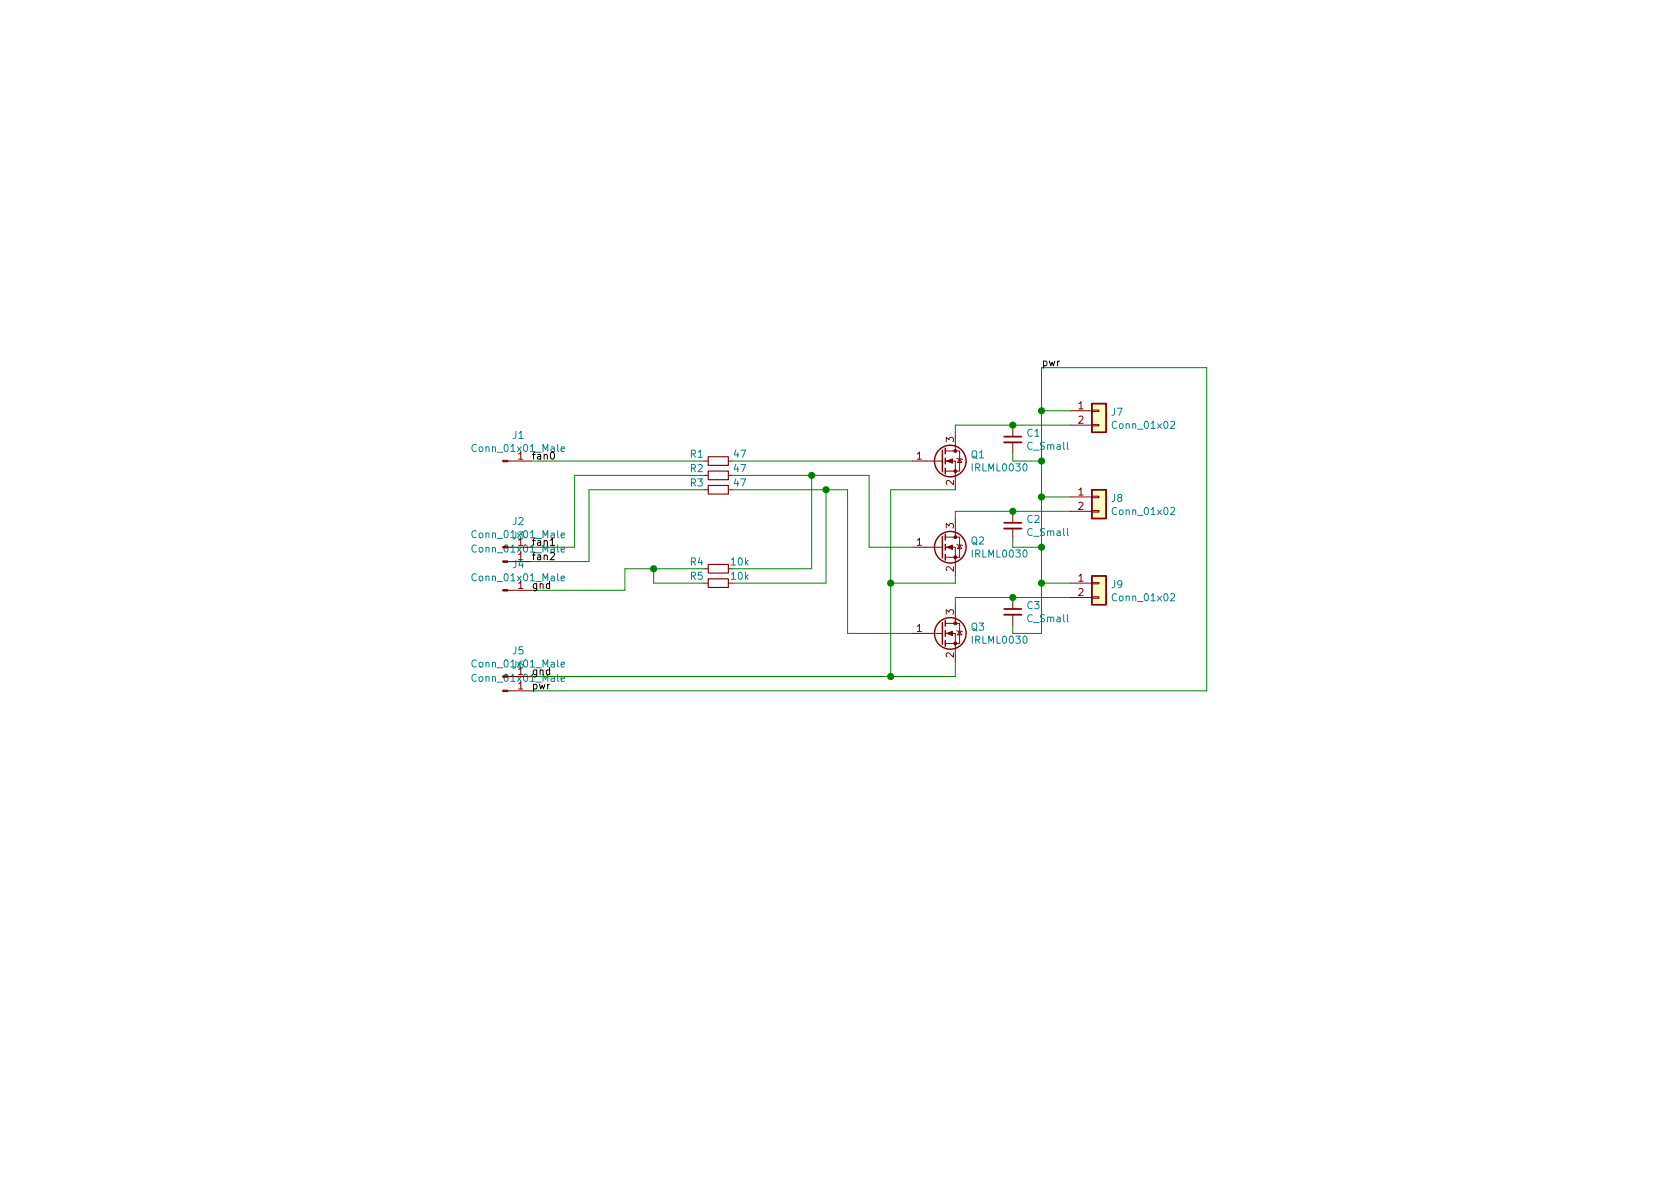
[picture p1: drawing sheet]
EESchema Schematic File Version 4
EELAYER 30 0
EELAYER END
$Descr A4 11693 8268
encoding utf-8
Sheet 1 1
Title ""
Date ""
Rev ""
Comp ""
Comment1 ""
Comment2 ""
Comment3 ""
Comment4 ""
$EndDescr
Text Label 1850 1600 0    50   ~ 0
fan0
Text Label 1850 2200 0    50   ~ 0
fan1
Text Label 1850 2300 0    50   ~ 0
fan2
Text Label 1850 2500 0    50   ~ 0
gnd
Text Label 1850 3100 0    50   ~ 0
gnd
Wire Wire Line
	3800 2350 3800 1700
Wire Wire Line
	3900 2450 3900 1800
Wire Wire Line
	2150 2200 2150 1700
Wire Wire Line
	1850 2200 2150 2200
Wire Wire Line
	1850 2300 2250 2300
Wire Wire Line
	2250 2300 2250 1800
Wire Wire Line
	1850 2500 2500 2500
Wire Wire Line
	2700 2450 2700 2350
Wire Wire Line
	4500 2200 4200 2200
Wire Wire Line
	4200 2200 4200 1700
Wire Wire Line
	4200 1700 3800 1700
Connection ~ 3800 1700
Wire Wire Line
	4500 2800 4050 2800
Wire Wire Line
	4050 2800 4050 1800
Wire Wire Line
	4050 1800 3900 1800
Connection ~ 3900 1800
Wire Wire Line
	4800 1800 4350 1800
Wire Wire Line
	4350 3100 1850 3100
Wire Wire Line
	4800 3000 4800 3100
Wire Wire Line
	4800 3100 4350 3100
Connection ~ 4350 3100
Wire Wire Line
	4800 2400 4800 2450
Wire Wire Line
	4800 2450 4350 2450
Connection ~ 4350 2450
Wire Wire Line
	4350 2450 4350 3100
Wire Wire Line
	4350 1800 4350 2450
Wire Wire Line
	4800 2000 4800 1950
Wire Wire Line
	4800 1350 4800 1400
Wire Wire Line
	4800 2550 4800 2600
Wire Wire Line
	5600 2450 5400 2450
Wire Wire Line
	5400 950  5400 1250
Wire Wire Line
	5600 1250 5400 1250
Connection ~ 5400 1250
Wire Wire Line
	5400 1250 5400 1600
Wire Wire Line
	5600 1850 5400 1850
Connection ~ 5400 1850
Wire Wire Line
	5400 1850 5400 2200
Text Label 1850 3200 0    50   ~ 0
pwr
Text Label 5400 950  0    50   ~ 0
pwr
$Comp
L Device:R_Small R1
U 1 1
P 3150 1600
F 0 "R1" V 3100 1450 50  0000 C CNN
F 1 "47" V 3100 1750 50  0000 C CNN
F 2 "Resistor_SMD:R_0603_1608Metric" H 3150 1600 50  0001 C CNN
F 3 "~" H 3150 1600 50  0001 C CNN
F 4 "0603 smd res" H 3150 1600 50  0001 C CNN "Comment"
	1    3150 1600
	0    1    1    0   
$EndComp
$Comp
L Device:R_Small R2
U 1 1
P 3150 1700
F 0 "R2" V 3100 1550 50  0000 C CNN
F 1 "47" V 3100 1850 50  0000 C CNN
F 2 "Resistor_SMD:R_0603_1608Metric" H 3150 1700 50  0001 C CNN
F 3 "~" H 3150 1700 50  0001 C CNN
F 4 "0603 smd res" H 3150 1700 50  0001 C CNN "Comment"
	1    3150 1700
	0    1    1    0   
$EndComp
$Comp
L Device:R_Small R3
U 1 1
P 3150 1800
F 0 "R3" V 3100 1650 50  0000 C CNN
F 1 "47" V 3100 1950 50  0000 C CNN
F 2 "Resistor_SMD:R_0603_1608Metric" H 3150 1800 50  0001 C CNN
F 3 "~" H 3150 1800 50  0001 C CNN
F 4 "0603 smd res" H 3150 1800 50  0001 C CNN "Comment"
	1    3150 1800
	0    1    1    0   
$EndComp
$Comp
L Device:R_Small R4
U 1 1
P 3150 2350
F 0 "R4" V 3100 2200 50  0000 C CNN
F 1 "10k" V 3100 2500 50  0000 C CNN
F 2 "Resistor_SMD:R_0603_1608Metric" H 3150 2350 50  0001 C CNN
F 3 "~" H 3150 2350 50  0001 C CNN
F 4 "0603 smd res" H 3150 2350 50  0001 C CNN "Comment"
	1    3150 2350
	0    1    1    0   
$EndComp
$Comp
L Device:R_Small R5
U 1 1
P 3150 2450
F 0 "R5" V 3100 2300 50  0000 C CNN
F 1 "10k" V 3100 2600 50  0000 C CNN
F 2 "Resistor_SMD:R_0603_1608Metric" H 3150 2450 50  0001 C CNN
F 3 "~" H 3150 2450 50  0001 C CNN
F 4 "0603 smd res" H 3150 2450 50  0001 C CNN "Comment"
	1    3150 2450
	0    1    1    0   
$EndComp
Wire Wire Line
	1850 1600 3050 1600
Wire Wire Line
	2150 1700 3050 1700
Wire Wire Line
	2250 1800 3050 1800
Wire Wire Line
	3250 1700 3800 1700
Wire Wire Line
	3250 1800 3900 1800
Wire Wire Line
	2700 2350 3050 2350
Wire Wire Line
	2700 2450 3050 2450
Wire Wire Line
	3250 2350 3800 2350
Wire Wire Line
	3250 2450 3900 2450
$Comp
L Transistor_FET:IRLML0030 Q1
U 1 1
P 4700 1600
F 0 "Q1" H 4904 1646 50  0000 L CNN
F 1 "IRLML0030" H 4904 1555 50  0000 L CNN
F 2 "Package_TO_SOT_SMD:SOT-23" H 4900 1525 50  0001 L CIN
F 3 "https://www.infineon.com/dgdl/irlml0030pbf.pdf?fileId=5546d462533600a401535664773825df" H 4700 1600 50  0001 L CNN
	1    4700 1600
	1    0    0    -1  
$EndComp
$Comp
L Transistor_FET:IRLML0030 Q2
U 1 1
P 4700 2200
F 0 "Q2" H 4904 2246 50  0000 L CNN
F 1 "IRLML0030" H 4904 2155 50  0000 L CNN
F 2 "Package_TO_SOT_SMD:SOT-23" H 4900 2125 50  0001 L CIN
F 3 "https://www.infineon.com/dgdl/irlml0030pbf.pdf?fileId=5546d462533600a401535664773825df" H 4700 2200 50  0001 L CNN
	1    4700 2200
	1    0    0    -1  
$EndComp
$Comp
L Transistor_FET:IRLML0030 Q3
U 1 1
P 4700 2800
F 0 "Q3" H 4904 2846 50  0000 L CNN
F 1 "IRLML0030" H 4904 2755 50  0000 L CNN
F 2 "Package_TO_SOT_SMD:SOT-23" H 4900 2725 50  0001 L CIN
F 3 "https://www.infineon.com/dgdl/irlml0030pbf.pdf?fileId=5546d462533600a401535664773825df" H 4700 2800 50  0001 L CNN
	1    4700 2800
	1    0    0    -1  
$EndComp
$Comp
L Connector_Generic:Conn_01x02 J7
U 1 1
P 5800 1250
F 0 "J7" H 5880 1242 50  0000 L CNN
F 1 "Conn_01x02" H 5880 1151 50  0000 L CNN
F 2 "Connector_JST:JST_XH_B2B-XH-A_1x02_P2.50mm_Vertical" H 5800 1250 50  0001 C CNN
F 3 "~" H 5800 1250 50  0001 C CNN
	1    5800 1250
	1    0    0    -1  
$EndComp
$Comp
L Connector_Generic:Conn_01x02 J8
U 1 1
P 5800 1850
F 0 "J8" H 5880 1842 50  0000 L CNN
F 1 "Conn_01x02" H 5880 1751 50  0000 L CNN
F 2 "Connector_JST:JST_XH_B2B-XH-A_1x02_P2.50mm_Vertical" H 5800 1850 50  0001 C CNN
F 3 "~" H 5800 1850 50  0001 C CNN
	1    5800 1850
	1    0    0    -1  
$EndComp
$Comp
L Connector_Generic:Conn_01x02 J9
U 1 1
P 5800 2450
F 0 "J9" H 5880 2442 50  0000 L CNN
F 1 "Conn_01x02" H 5880 2351 50  0000 L CNN
F 2 "Connector_JST:JST_XH_B2B-XH-A_1x02_P2.50mm_Vertical" H 5800 2450 50  0001 C CNN
F 3 "~" H 5800 2450 50  0001 C CNN
	1    5800 2450
	1    0    0    -1  
$EndComp
$Comp
L Connector:Conn_01x01_Male J1
U 1 1
P 1650 1600
F 0 "J1" H 1758 1781 50  0000 C CNN
F 1 "Conn_01x01_Male" H 1758 1690 50  0000 C CNN
F 2 "Connector_PinHeader_2.54mm:PinHeader_1x01_P2.54mm_Vertical" H 1650 1600 50  0001 C CNN
F 3 "~" H 1650 1600 50  0001 C CNN
	1    1650 1600
	1    0    0    -1  
$EndComp
$Comp
L Connector:Conn_01x01_Male J2
U 1 1
P 1650 2200
F 0 "J2" H 1758 2381 50  0000 C CNN
F 1 "Conn_01x01_Male" H 1758 2290 50  0000 C CNN
F 2 "Connector_PinHeader_2.54mm:PinHeader_1x01_P2.54mm_Vertical" H 1650 2200 50  0001 C CNN
F 3 "~" H 1650 2200 50  0001 C CNN
	1    1650 2200
	1    0    0    -1  
$EndComp
$Comp
L Connector:Conn_01x01_Male J3
U 1 1
P 1650 2300
F 0 "J3" H 1758 2481 50  0000 C CNN
F 1 "Conn_01x01_Male" H 1758 2390 50  0000 C CNN
F 2 "Connector_PinHeader_2.54mm:PinHeader_1x01_P2.54mm_Vertical" H 1650 2300 50  0001 C CNN
F 3 "~" H 1650 2300 50  0001 C CNN
	1    1650 2300
	1    0    0    -1  
$EndComp
$Comp
L Connector:Conn_01x01_Male J4
U 1 1
P 1650 2500
F 0 "J4" H 1758 2681 50  0000 C CNN
F 1 "Conn_01x01_Male" H 1758 2590 50  0000 C CNN
F 2 "Connector_PinHeader_2.54mm:PinHeader_1x01_P2.54mm_Vertical" H 1650 2500 50  0001 C CNN
F 3 "~" H 1650 2500 50  0001 C CNN
	1    1650 2500
	1    0    0    -1  
$EndComp
$Comp
L Connector:Conn_01x01_Male J6
U 1 1
P 1650 3200
F 0 "J6" H 1758 3381 50  0000 C CNN
F 1 "Conn_01x01_Male" H 1758 3290 50  0000 C CNN
F 2 "Connector_PinHeader_2.54mm:PinHeader_1x01_P2.54mm_Vertical" H 1650 3200 50  0001 C CNN
F 3 "~" H 1650 3200 50  0001 C CNN
	1    1650 3200
	1    0    0    -1  
$EndComp
$Comp
L Connector:Conn_01x01_Male J5
U 1 1
P 1650 3100
F 0 "J5" H 1758 3281 50  0000 C CNN
F 1 "Conn_01x01_Male" H 1758 3190 50  0000 C CNN
F 2 "Connector_PinHeader_2.54mm:PinHeader_1x01_P2.54mm_Vertical" H 1650 3100 50  0001 C CNN
F 3 "~" H 1650 3100 50  0001 C CNN
	1    1650 3100
	1    0    0    -1  
$EndComp
Wire Wire Line
	5400 950  6550 950 
Wire Wire Line
	6550 950  6550 3200
Wire Wire Line
	6550 3200 1850 3200
Wire Wire Line
	3250 1600 4500 1600
Wire Wire Line
	2500 2500 2500 2350
Wire Wire Line
	2500 2350 2700 2350
Connection ~ 2700 2350
Wire Wire Line
	4800 2550 5200 2550
Wire Wire Line
	4800 1950 5200 1950
Wire Wire Line
	4800 1350 5200 1350
Connection ~ 5400 1600
Wire Wire Line
	5400 1600 5400 1850
Connection ~ 5400 2200
Wire Wire Line
	5400 2200 5400 2450
Wire Wire Line
	5400 2800 5400 2450
Connection ~ 5400 2450
$Comp
L Device:C_Small C1
U 1 1
P 5200 1450
F 0 "C1" H 5292 1496 50  0000 L CNN
F 1 "C_Small" H 5292 1405 50  0000 L CNN
F 2 "Capacitor_SMD:C_1206_3216Metric" H 5200 1450 50  0001 C CNN
F 3 "~" H 5200 1450 50  0001 C CNN
	1    5200 1450
	1    0    0    -1  
$EndComp
Connection ~ 5200 1350
$Comp
L Device:C_Small C2
U 1 1
P 5200 2050
F 0 "C2" H 5292 2096 50  0000 L CNN
F 1 "C_Small" H 5292 2005 50  0000 L CNN
F 2 "Capacitor_SMD:C_1206_3216Metric" H 5200 2050 50  0001 C CNN
F 3 "~" H 5200 2050 50  0001 C CNN
	1    5200 2050
	1    0    0    -1  
$EndComp
Connection ~ 5200 1950
$Comp
L Device:C_Small C3
U 1 1
P 5200 2650
F 0 "C3" H 5292 2696 50  0000 L CNN
F 1 "C_Small" H 5292 2605 50  0000 L CNN
F 2 "Capacitor_SMD:C_1206_3216Metric" H 5200 2650 50  0001 C CNN
F 3 "~" H 5200 2650 50  0001 C CNN
	1    5200 2650
	1    0    0    -1  
$EndComp
Connection ~ 5200 2550
Wire Wire Line
	5400 1600 5200 1600
Wire Wire Line
	5200 1600 5200 1550
Wire Wire Line
	5400 2200 5200 2200
Wire Wire Line
	5200 2200 5200 2150
Wire Wire Line
	5400 2800 5200 2800
Wire Wire Line
	5200 2800 5200 2750
Wire Wire Line
	5200 1350 5600 1350
Wire Wire Line
	5200 1950 5600 1950
Wire Wire Line
	5200 2550 5600 2550
$EndSCHEMATC
